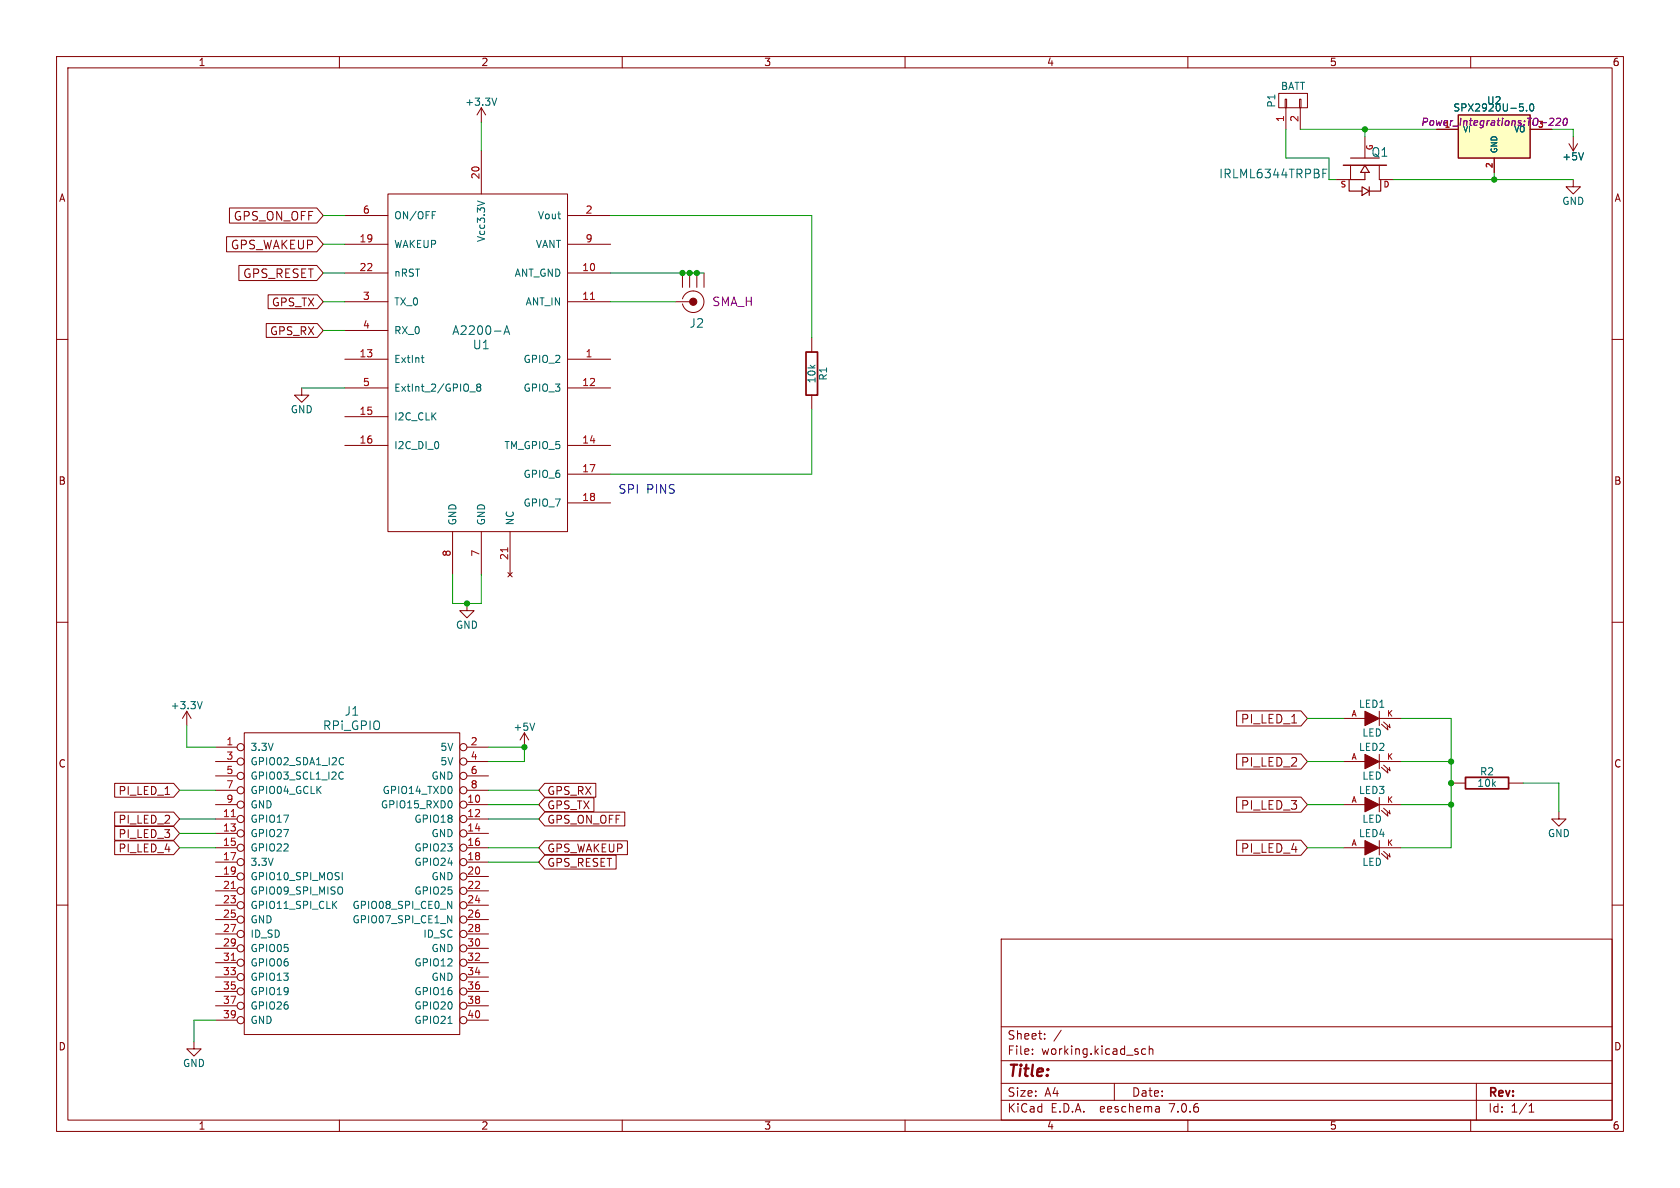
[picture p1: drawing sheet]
(kicad_sch (version 20230121) (generator eeschema)

 (paper "A4")

 (lib_symbols
  (symbol "Pi-Expansion-rescue:+3.3V" (power) (pin_names (offset 0)) (in_bom yes) (on_board yes)
   (property "Reference" "#PWR" (at 0 -3.81 0) (effects (font (size 1.27 1.27)) hide))
   (property "Value" "+3.3V" (at 0 3.556 0) (effects (font (size 1.27 1.27))))
   (property "Footprint" "" (at 0 0 0) (effects (font (size 1.27 1.27))))
   (property "Datasheet" "" (at 0 0 0) (effects (font (size 1.27 1.27))))
   (symbol "+3.3V_0_1"
    (polyline (pts (xy -0.762 1.27) (xy 0 2.54)) (stroke (width 0) (type solid)) (fill (type none)))
    (polyline (pts (xy 0 0) (xy 0 2.54)) (stroke (width 0) (type solid)) (fill (type none)))
    (polyline (pts (xy 0 2.54) (xy 0.762 1.27)) (stroke (width 0) (type solid)) (fill (type none))))
   (symbol "+3.3V_1_1"
    (pin power_in line (at 0 0 90) (length 0) hide (name "+3V3" (effects (font (size 1.27 1.27)))) (number "1" (effects (font (size 1.27 1.27)))))))
  (symbol "Pi-Expansion-rescue:+5V" (power) (pin_names (offset 0)) (in_bom yes) (on_board yes)
   (property "Reference" "#PWR" (at 0 -3.81 0) (effects (font (size 1.27 1.27)) hide))
   (property "Value" "+5V" (at 0 3.556 0) (effects (font (size 1.27 1.27))))
   (property "Footprint" "" (at 0 0 0) (effects (font (size 1.27 1.27))))
   (property "Datasheet" "" (at 0 0 0) (effects (font (size 1.27 1.27))))
   (symbol "+5V_0_1"
    (polyline (pts (xy -0.762 1.27) (xy 0 2.54)) (stroke (width 0) (type solid)) (fill (type none)))
    (polyline (pts (xy 0 0) (xy 0 2.54)) (stroke (width 0) (type solid)) (fill (type none)))
    (polyline (pts (xy 0 2.54) (xy 0.762 1.27)) (stroke (width 0) (type solid)) (fill (type none))))
   (symbol "+5V_1_1"
    (pin power_in line (at 0 0 90) (length 0) hide (name "+5V" (effects (font (size 1.27 1.27)))) (number "1" (effects (font (size 1.27 1.27)))))))
  (symbol "Pi-Expansion-rescue:A2200-A" (pin_names (offset 1.016)) (in_bom yes) (on_board yes)
   (property "Reference" "U" (at 0 2.54 0) (effects (font (size 1.524 1.524))))
   (property "Value" "A2200-A" (at 0 5.08 0) (effects (font (size 1.524 1.524))))
   (property "Footprint" "" (at 0 -2.54 0) (effects (font (size 1.524 1.524))))
   (property "Datasheet" "" (at 0 -2.54 0) (effects (font (size 1.524 1.524))))
   (symbol "A2200-A_0_1"
    (rectangle (start -16.51 29.21) (end 15.24 -30.48) (stroke (width 0) (type solid)) (fill (type none))))
   (symbol "A2200-A_1_1"
    (pin bidirectional line (at 22.86 0 180) (length 7.62) (name "GPIO_2" (effects (font (size 1.27 1.27)))) (number "1" (effects (font (size 1.27 1.27)))))
    (pin unspecified line (at 22.86 15.24 180) (length 7.62) (name "ANT_GND" (effects (font (size 1.27 1.27)))) (number "10" (effects (font (size 1.27 1.27)))))
    (pin unspecified line (at 22.86 10.16 180) (length 7.62) (name "ANT_IN" (effects (font (size 1.27 1.27)))) (number "11" (effects (font (size 1.27 1.27)))))
    (pin bidirectional line (at 22.86 -5.08 180) (length 7.62) (name "GPIO_3" (effects (font (size 1.27 1.27)))) (number "12" (effects (font (size 1.27 1.27)))))
    (pin unspecified line (at -24.13 0 0) (length 7.62) (name "ExtInt" (effects (font (size 1.27 1.27)))) (number "13" (effects (font (size 1.27 1.27)))))
    (pin bidirectional line (at 22.86 -15.24 180) (length 7.62) (name "TM_GPIO_5" (effects (font (size 1.27 1.27)))) (number "14" (effects (font (size 1.27 1.27)))))
    (pin input line (at -24.13 -10.16 0) (length 7.62) (name "I2C_CLK" (effects (font (size 1.27 1.27)))) (number "15" (effects (font (size 1.27 1.27)))))
    (pin input line (at -24.13 -15.24 0) (length 7.62) (name "I2C_DI_0" (effects (font (size 1.27 1.27)))) (number "16" (effects (font (size 1.27 1.27)))))
    (pin bidirectional line (at 22.86 -20.32 180) (length 7.62) (name "GPIO_6" (effects (font (size 1.27 1.27)))) (number "17" (effects (font (size 1.27 1.27)))))
    (pin bidirectional line (at 22.86 -25.4 180) (length 7.62) (name "GPIO_7" (effects (font (size 1.27 1.27)))) (number "18" (effects (font (size 1.27 1.27)))))
    (pin input line (at -24.13 20.32 0) (length 7.62) (name "WAKEUP" (effects (font (size 1.27 1.27)))) (number "19" (effects (font (size 1.27 1.27)))))
    (pin power_out line (at 22.86 25.4 180) (length 7.62) (name "Vout" (effects (font (size 1.27 1.27)))) (number "2" (effects (font (size 1.27 1.27)))))
    (pin power_in line (at 0 36.83 270) (length 7.62) (name "Vcc3.3V" (effects (font (size 1.27 1.27)))) (number "20" (effects (font (size 1.27 1.27)))))
    (pin no_connect line (at 5.08 -38.1 90) (length 7.62) (name "NC" (effects (font (size 1.27 1.27)))) (number "21" (effects (font (size 1.27 1.27)))))
    (pin input line (at -24.13 15.24 0) (length 7.62) (name "nRST" (effects (font (size 1.27 1.27)))) (number "22" (effects (font (size 1.27 1.27)))))
    (pin output line (at -24.13 10.16 0) (length 7.62) (name "TX_0" (effects (font (size 1.27 1.27)))) (number "3" (effects (font (size 1.27 1.27)))))
    (pin input line (at -24.13 5.08 0) (length 7.62) (name "RX_0" (effects (font (size 1.27 1.27)))) (number "4" (effects (font (size 1.27 1.27)))))
    (pin bidirectional line (at -24.13 -5.08 0) (length 7.62) (name "ExtInt_2/GPIO_8" (effects (font (size 1.27 1.27)))) (number "5" (effects (font (size 1.27 1.27)))))
    (pin bidirectional line (at -24.13 25.4 0) (length 7.62) (name "ON/OFF" (effects (font (size 1.27 1.27)))) (number "6" (effects (font (size 1.27 1.27)))))
    (pin passive line (at 0 -38.1 90) (length 7.62) (name "GND" (effects (font (size 1.27 1.27)))) (number "7" (effects (font (size 1.27 1.27)))))
    (pin passive line (at -5.08 -38.1 90) (length 7.62) (name "GND" (effects (font (size 1.27 1.27)))) (number "8" (effects (font (size 1.27 1.27)))))
    (pin unspecified line (at 22.86 20.32 180) (length 7.62) (name "VANT" (effects (font (size 1.27 1.27)))) (number "9" (effects (font (size 1.27 1.27)))))))
  (symbol "Pi-Expansion-rescue:CONN_01X02" (pin_names (offset 1.016) hide) (in_bom yes) (on_board yes)
   (property "Reference" "P" (at 0 3.81 0) (effects (font (size 1.27 1.27))))
   (property "Value" "CONN_01X02" (at 2.54 0 90) (effects (font (size 1.27 1.27))))
   (property "Footprint" "" (at 0 0 0) (effects (font (size 1.27 1.27))))
   (property "Datasheet" "" (at 0 0 0) (effects (font (size 1.27 1.27))))
   (symbol "CONN_01X02_0_1"
    (rectangle (start -1.27 -1.143) (end 0.254 -1.397) (stroke (width 0) (type solid)) (fill (type none)))
    (rectangle (start -1.27 1.397) (end 0.254 1.143) (stroke (width 0) (type solid)) (fill (type none)))
    (rectangle (start -1.27 2.54) (end 1.27 -2.54) (stroke (width 0) (type solid)) (fill (type none))))
   (symbol "CONN_01X02_1_1"
    (pin passive line (at -5.08 1.27 0) (length 3.81) (name "P1" (effects (font (size 1.27 1.27)))) (number "1" (effects (font (size 1.27 1.27)))))
    (pin passive line (at -5.08 -1.27 0) (length 3.81) (name "P2" (effects (font (size 1.27 1.27)))) (number "2" (effects (font (size 1.27 1.27)))))))
  (symbol "Pi-Expansion-rescue:GND" (power) (pin_names (offset 0)) (in_bom yes) (on_board yes)
   (property "Reference" "#PWR" (at 0 -6.35 0) (effects (font (size 1.27 1.27)) hide))
   (property "Value" "GND" (at 0 -3.81 0) (effects (font (size 1.27 1.27))))
   (property "Footprint" "" (at 0 0 0) (effects (font (size 1.27 1.27))))
   (property "Datasheet" "" (at 0 0 0) (effects (font (size 1.27 1.27))))
   (symbol "GND_0_1"
    (polyline (pts (xy 0 0) (xy 0 -1.27) (xy 1.27 -1.27) (xy 0 -2.54) (xy -1.27 -1.27) (xy 0 -1.27)) (stroke (width 0) (type solid)) (fill (type none))))
   (symbol "GND_1_1"
    (pin power_in line (at 0 0 270) (length 0) hide (name "GND" (effects (font (size 1.27 1.27)))) (number "1" (effects (font (size 1.27 1.27)))))))
  (symbol "Pi-Expansion-rescue:LED" (pin_names (offset 1.016) hide) (in_bom yes) (on_board yes)
   (property "Reference" "LED" (at 0 2.54 0) (effects (font (size 1.27 1.27))))
   (property "Value" "LED" (at 0 -2.54 0) (effects (font (size 1.27 1.27))))
   (property "Footprint" "" (at 0 0 0) (effects (font (size 1.524 1.524))))
   (property "Datasheet" "" (at 0 0 0) (effects (font (size 1.524 1.524))))
   (symbol "LED_0_1"
    (polyline (pts (xy 1.27 1.27) (xy 1.27 -1.27)) (stroke (width 0) (type solid)) (fill (type none)))
    (polyline (pts (xy -1.27 1.27) (xy 1.27 0) (xy -1.27 -1.27)) (stroke (width 0) (type solid)) (fill (type outline)))
    (polyline (pts (xy 1.651 -1.016) (xy 2.794 -2.032) (xy 2.667 -1.397)) (stroke (width 0) (type solid)) (fill (type none)))
    (polyline (pts (xy 2.032 -0.635) (xy 3.175 -1.651) (xy 3.048 -1.016)) (stroke (width 0) (type solid)) (fill (type none))))
   (symbol "LED_1_1"
    (pin passive line (at -5.08 0 0) (length 3.81) (name "A" (effects (font (size 1.016 1.016)))) (number "A" (effects (font (size 1.016 1.016)))))
    (pin passive line (at 5.08 0 180) (length 3.81) (name "K" (effects (font (size 1.016 1.016)))) (number "K" (effects (font (size 1.016 1.016)))))))
  (symbol "Pi-Expansion-rescue:MOSFET_N" (pin_names (offset 0) hide) (in_bom yes) (on_board yes)
   (property "Reference" "Q" (at -2.286 4.318 0) (effects (font (size 1.524 1.524)) (justify right)))
   (property "Value" "MOSFET_N" (at 1.524 -6.35 0) (effects (font (size 1.524 1.524)) (justify right)))
   (property "Footprint" "" (at 0 0 0) (effects (font (size 1.524 1.524))))
   (property "Datasheet" "" (at 0 0 0) (effects (font (size 1.524 1.524))))
   (symbol "MOSFET_N_0_1"
    (polyline (pts (xy -1.27 -2.54) (xy -1.27 2.54)) (stroke (width 0.2032) (type solid)) (fill (type none)))
    (polyline (pts (xy 0 -3.81) (xy 0 3.81)) (stroke (width 0.254) (type solid)) (fill (type none)))
    (polyline (pts (xy 1.27 0) (xy 2.54 0)) (stroke (width 0.2032) (type solid)) (fill (type none)))
    (polyline (pts (xy 2.54 -2.54) (xy 0 -2.54)) (stroke (width 0) (type solid)) (fill (type none)))
    (polyline (pts (xy 2.54 -2.54) (xy 2.54 0)) (stroke (width 0.2032) (type solid)) (fill (type none)))
    (polyline (pts (xy 2.54 2.54) (xy 0 2.54)) (stroke (width 0) (type solid)) (fill (type none)))
    (polyline (pts (xy 5.334 0.762) (xy 3.81 0.762)) (stroke (width 0.2032) (type solid)) (fill (type none)))
    (polyline (pts (xy 2.54 -2.794) (xy 4.572 -2.794) (xy 4.572 -0.508)) (stroke (width 0.2032) (type solid)) (fill (type none)))
    (polyline (pts (xy 4.572 0.762) (xy 4.572 2.794) (xy 2.54 2.794)) (stroke (width 0.2032) (type solid)) (fill (type none)))
    (polyline (pts (xy 1.27 0.762) (xy 1.27 -0.762) (xy 0 0) (xy 1.27 0.762) (xy 1.27 0.762)) (stroke (width 0.2032) (type solid)) (fill (type none)))
    (polyline (pts (xy 5.334 -0.508) (xy 3.81 -0.508) (xy 4.572 0.762) (xy 5.334 -0.508) (xy 5.334 -0.508)) (stroke (width 0.2032) (type solid)) (fill (type none))))
   (symbol "MOSFET_N_1_1"
    (pin passive line (at 2.54 5.08 270) (length 2.54) (name "D" (effects (font (size 1.016 1.016)))) (number "D" (effects (font (size 1.016 1.016)))))
    (pin input line (at -5.08 0 0) (length 3.81) (name "G" (effects (font (size 1.016 1.016)))) (number "G" (effects (font (size 1.016 1.016)))))
    (pin passive line (at 2.54 -5.08 90) (length 2.54) (name "S" (effects (font (size 1.016 1.016)))) (number "S" (effects (font (size 1.016 1.016)))))))
  (symbol "Pi-Expansion-rescue:R" (pin_numbers hide) (pin_names (offset 0) hide) (in_bom yes) (on_board yes)
   (property "Reference" "R" (at 2.032 0 90) (effects (font (size 1.27 1.27))))
   (property "Value" "R" (at 0 0 90) (effects (font (size 1.27 1.27))))
   (property "Footprint" "" (at 0 0 0) (effects (font (size 1.524 1.524))))
   (property "Datasheet" "" (at 0 0 0) (effects (font (size 1.524 1.524))))
   (symbol "R_0_1"
    (rectangle (start -1.016 3.81) (end 1.016 -3.81) (stroke (width 0.3048) (type solid)) (fill (type none))))
   (symbol "R_1_1"
    (pin passive line (at 0 6.35 270) (length 2.54) (name "1" (effects (font (size 1.524 1.524)))) (number "1" (effects (font (size 1.524 1.524)))))
    (pin passive line (at 0 -6.35 90) (length 2.54) (name "2" (effects (font (size 1.524 1.524)))) (number "2" (effects (font (size 1.524 1.524)))))))
  (symbol "Pi-Expansion-rescue:RPi_GPIO" (pin_names (offset 1.016)) (in_bom yes) (on_board yes)
   (property "Reference" "J" (at 19.05 6.35 0) (effects (font (size 1.524 1.524))))
   (property "Value" "RPi_GPIO" (at 19.05 3.81 0) (effects (font (size 1.524 1.524))))
   (property "Footprint" "" (at 0 0 0) (effects (font (size 1.524 1.524))))
   (property "Datasheet" "" (at 0 0 0) (effects (font (size 1.524 1.524))))
   (symbol "RPi_GPIO_0_1"
    (rectangle (start 0 2.54) (end 38.1 -50.8) (stroke (width 0) (type solid)) (fill (type none))))
   (symbol "RPi_GPIO_1_1"
    (pin power_in inverted (at -5.08 0 0) (length 5.08) (name "3.3V" (effects (font (size 1.27 1.27)))) (number "1" (effects (font (size 1.27 1.27)))))
    (pin bidirectional inverted (at 43.18 -10.16 180) (length 5.08) (name "GPIO15_RXD0" (effects (font (size 1.27 1.27)))) (number "10" (effects (font (size 1.27 1.27)))))
    (pin bidirectional inverted (at -5.08 -12.7 0) (length 5.08) (name "GPIO17" (effects (font (size 1.27 1.27)))) (number "11" (effects (font (size 1.27 1.27)))))
    (pin bidirectional inverted (at 43.18 -12.7 180) (length 5.08) (name "GPIO18" (effects (font (size 1.27 1.27)))) (number "12" (effects (font (size 1.27 1.27)))))
    (pin bidirectional inverted (at -5.08 -15.24 0) (length 5.08) (name "GPIO27" (effects (font (size 1.27 1.27)))) (number "13" (effects (font (size 1.27 1.27)))))
    (pin power_in inverted (at 43.18 -15.24 180) (length 5.08) (name "GND" (effects (font (size 1.27 1.27)))) (number "14" (effects (font (size 1.27 1.27)))))
    (pin bidirectional inverted (at -5.08 -17.78 0) (length 5.08) (name "GPIO22" (effects (font (size 1.27 1.27)))) (number "15" (effects (font (size 1.27 1.27)))))
    (pin bidirectional inverted (at 43.18 -17.78 180) (length 5.08) (name "GPIO23" (effects (font (size 1.27 1.27)))) (number "16" (effects (font (size 1.27 1.27)))))
    (pin power_in inverted (at -5.08 -20.32 0) (length 5.08) (name "3.3V" (effects (font (size 1.27 1.27)))) (number "17" (effects (font (size 1.27 1.27)))))
    (pin bidirectional inverted (at 43.18 -20.32 180) (length 5.08) (name "GPIO24" (effects (font (size 1.27 1.27)))) (number "18" (effects (font (size 1.27 1.27)))))
    (pin bidirectional inverted (at -5.08 -22.86 0) (length 5.08) (name "GPIO10_SPI_MOSI" (effects (font (size 1.27 1.27)))) (number "19" (effects (font (size 1.27 1.27)))))
    (pin power_in inverted (at 43.18 0 180) (length 5.08) (name "5V" (effects (font (size 1.27 1.27)))) (number "2" (effects (font (size 1.27 1.27)))))
    (pin power_in inverted (at 43.18 -22.86 180) (length 5.08) (name "GND" (effects (font (size 1.27 1.27)))) (number "20" (effects (font (size 1.27 1.27)))))
    (pin bidirectional inverted (at -5.08 -25.4 0) (length 5.08) (name "GPIO09_SPI_MISO" (effects (font (size 1.27 1.27)))) (number "21" (effects (font (size 1.27 1.27)))))
    (pin bidirectional inverted (at 43.18 -25.4 180) (length 5.08) (name "GPIO25" (effects (font (size 1.27 1.27)))) (number "22" (effects (font (size 1.27 1.27)))))
    (pin bidirectional inverted (at -5.08 -27.94 0) (length 5.08) (name "GPIO11_SPI_CLK" (effects (font (size 1.27 1.27)))) (number "23" (effects (font (size 1.27 1.27)))))
    (pin bidirectional inverted (at 43.18 -27.94 180) (length 5.08) (name "GPIO08_SPI_CE0_N" (effects (font (size 1.27 1.27)))) (number "24" (effects (font (size 1.27 1.27)))))
    (pin power_in inverted (at -5.08 -30.48 0) (length 5.08) (name "GND" (effects (font (size 1.27 1.27)))) (number "25" (effects (font (size 1.27 1.27)))))
    (pin bidirectional inverted (at 43.18 -30.48 180) (length 5.08) (name "GPIO07_SPI_CE1_N" (effects (font (size 1.27 1.27)))) (number "26" (effects (font (size 1.27 1.27)))))
    (pin bidirectional inverted (at -5.08 -33.02 0) (length 5.08) (name "ID_SD" (effects (font (size 1.27 1.27)))) (number "27" (effects (font (size 1.27 1.27)))))
    (pin bidirectional inverted (at 43.18 -33.02 180) (length 5.08) (name "ID_SC" (effects (font (size 1.27 1.27)))) (number "28" (effects (font (size 1.27 1.27)))))
    (pin bidirectional inverted (at -5.08 -35.56 0) (length 5.08) (name "GPIO05" (effects (font (size 1.27 1.27)))) (number "29" (effects (font (size 1.27 1.27)))))
    (pin bidirectional inverted (at -5.08 -2.54 0) (length 5.08) (name "GPIO02_SDA1_I2C" (effects (font (size 1.27 1.27)))) (number "3" (effects (font (size 1.27 1.27)))))
    (pin power_in inverted (at 43.18 -35.56 180) (length 5.08) (name "GND" (effects (font (size 1.27 1.27)))) (number "30" (effects (font (size 1.27 1.27)))))
    (pin bidirectional inverted (at -5.08 -38.1 0) (length 5.08) (name "GPIO06" (effects (font (size 1.27 1.27)))) (number "31" (effects (font (size 1.27 1.27)))))
    (pin bidirectional inverted (at 43.18 -38.1 180) (length 5.08) (name "GPIO12" (effects (font (size 1.27 1.27)))) (number "32" (effects (font (size 1.27 1.27)))))
    (pin bidirectional inverted (at -5.08 -40.64 0) (length 5.08) (name "GPIO13" (effects (font (size 1.27 1.27)))) (number "33" (effects (font (size 1.27 1.27)))))
    (pin power_in inverted (at 43.18 -40.64 180) (length 5.08) (name "GND" (effects (font (size 1.27 1.27)))) (number "34" (effects (font (size 1.27 1.27)))))
    (pin bidirectional inverted (at -5.08 -43.18 0) (length 5.08) (name "GPIO19" (effects (font (size 1.27 1.27)))) (number "35" (effects (font (size 1.27 1.27)))))
    (pin bidirectional inverted (at 43.18 -43.18 180) (length 5.08) (name "GPIO16" (effects (font (size 1.27 1.27)))) (number "36" (effects (font (size 1.27 1.27)))))
    (pin bidirectional inverted (at -5.08 -45.72 0) (length 5.08) (name "GPIO26" (effects (font (size 1.27 1.27)))) (number "37" (effects (font (size 1.27 1.27)))))
    (pin bidirectional inverted (at 43.18 -45.72 180) (length 5.08) (name "GPIO20" (effects (font (size 1.27 1.27)))) (number "38" (effects (font (size 1.27 1.27)))))
    (pin power_in inverted (at -5.08 -48.26 0) (length 5.08) (name "GND" (effects (font (size 1.27 1.27)))) (number "39" (effects (font (size 1.27 1.27)))))
    (pin power_in inverted (at 43.18 -2.54 180) (length 5.08) (name "5V" (effects (font (size 1.27 1.27)))) (number "4" (effects (font (size 1.27 1.27)))))
    (pin bidirectional inverted (at 43.18 -48.26 180) (length 5.08) (name "GPIO21" (effects (font (size 1.27 1.27)))) (number "40" (effects (font (size 1.27 1.27)))))
    (pin bidirectional inverted (at -5.08 -5.08 0) (length 5.08) (name "GPIO03_SCL1_I2C" (effects (font (size 1.27 1.27)))) (number "5" (effects (font (size 1.27 1.27)))))
    (pin power_in inverted (at 43.18 -5.08 180) (length 5.08) (name "GND" (effects (font (size 1.27 1.27)))) (number "6" (effects (font (size 1.27 1.27)))))
    (pin bidirectional inverted (at -5.08 -7.62 0) (length 5.08) (name "GPIO04_GCLK" (effects (font (size 1.27 1.27)))) (number "7" (effects (font (size 1.27 1.27)))))
    (pin bidirectional inverted (at 43.18 -7.62 180) (length 5.08) (name "GPIO14_TXD0" (effects (font (size 1.27 1.27)))) (number "8" (effects (font (size 1.27 1.27)))))
    (pin power_in inverted (at -5.08 -10.16 0) (length 5.08) (name "GND" (effects (font (size 1.27 1.27)))) (number "9" (effects (font (size 1.27 1.27)))))))
  (symbol "Pi-Expansion-rescue:SMA_H" (pin_numbers hide) (pin_names (offset 1.016) hide) (in_bom yes) (on_board yes)
   (property "Reference" "J" (at 0 11.43 0) (effects (font (size 1.524 1.524))))
   (property "Value" "SMA_H" (at -2.54 15.24 0) (effects (font (size 1.524 1.524)) hide))
   (property "Footprint" "SMA_H" (at -2.54 17.78 0) (effects (font (size 1.524 1.524)) hide))
   (property "Datasheet" "" (at 3.175 8.001 0) (effects (font (size 1.524 1.524))))
   (property "Vendor" "Digi-Key" (at -2.54 29.21 0) (effects (font (size 1.524 1.524)) hide))
   (property "Vendor Part Number" "J629-ND" (at -2.54 31.75 0) (effects (font (size 1.524 1.524)) hide))
   (property "Manufacturer" "Emerson Network Power Connectivity Johnson" (at -2.54 26.67 0) (effects (font (size 1.524 1.524)) hide))
   (property "Manufacturer Part Number" "142-0711-821" (at -2.54 24.13 0) (effects (font (size 1.524 1.524)) hide))
   (property "Description" "CONN, SMA, JACK, 50 OHM, EDGE MNT," (at -1.27 20.32 0) (effects (font (size 1.524 1.524)) hide))
   (property "Component Value" "SMA_H" (at 6.35 7.62 0) (effects (font (size 1.524 1.524))))
   (symbol "SMA_H_0_1"
    (arc (start -2.54 7.112) (mid -1.8259 6.0889) (end -0.635 5.715) (stroke (width 0) (type solid)) (fill (type none)))
    (arc (start -0.635 5.715) (mid 1.2617 7.62) (end -0.635 9.525) (stroke (width 0) (type solid)) (fill (type none)))
    (circle (center -0.635 7.62) (radius 0.635) (stroke (width 0) (type solid)) (fill (type outline)))
    (arc (start -0.635 9.525) (mid -1.8486 9.09) (end -2.54 8.001) (stroke (width 0) (type solid)) (fill (type none))))
   (symbol "SMA_H_1_1"
    (pin passive line (at -3.81 7.62 0) (length 2.54) (name "RF" (effects (font (size 0 0)))) (number "1" (effects (font (size 0 0)))))
    (pin passive line (at -2.54 2.54 90) (length 2.54) (name "GND1" (effects (font (size 0 0)))) (number "2" (effects (font (size 0 0)))))
    (pin passive line (at -1.27 2.54 90) (length 2.54) (name "GND2" (effects (font (size 0 0)))) (number "3" (effects (font (size 0 0)))))
    (pin passive line (at 0 2.54 90) (length 2.54) (name "GND3" (effects (font (size 0 0)))) (number "4" (effects (font (size 0 0)))))
    (pin passive line (at 1.27 2.54 90) (length 2.54) (name "GND4" (effects (font (size 0 0)))) (number "5" (effects (font (size 0 0)))))))
  (symbol "Pi-Expansion-rescue:SPX2920U-5.0" (pin_names (offset 0.762)) (in_bom yes) (on_board yes)
   (property "Reference" "U" (at 0 6.35 0) (effects (font (size 1.27 1.27))))
   (property "Value" "SPX2920U-5.0" (at 0 5.08 0) (effects (font (size 1.27 1.27))))
   (property "Footprint" "TO-220" (at 0 2.54 0) (effects (font (size 1.27 1.27) italic)))
   (property "Datasheet" "" (at 0 0 0) (effects (font (size 1.27 1.27))))
   (symbol "SPX2920U-5.0_0_1"
    (rectangle (start -6.35 -3.81) (end 6.35 3.81) (stroke (width 0.254) (type solid)) (fill (type background))))
   (symbol "SPX2920U-5.0_1_1"
    (pin power_in line (at -10.16 1.27 0) (length 3.81) (name "VI" (effects (font (size 1.016 1.016)))) (number "1" (effects (font (size 1.016 1.016)))))
    (pin power_in line (at 0 -6.35 90) (length 2.54) (name "GND" (effects (font (size 1.016 1.016)))) (number "2" (effects (font (size 1.016 1.016)))))
    (pin power_out line (at 10.16 1.27 180) (length 3.81) (name "VO" (effects (font (size 1.016 1.016)))) (number "3" (effects (font (size 1.016 1.016))))))))

 (junction (at 264.16 31.75) (diameter 0) (color 0 0 0 0))
 (junction (at 256.54 142.24) (diameter 0) (color 0 0 0 0))
 (junction (at 120.65 48.26) (diameter 0) (color 0 0 0 0))
 (junction (at 256.54 134.62) (diameter 0) (color 0 0 0 0))
 (junction (at 123.19 48.26) (diameter 0) (color 0 0 0 0))
 (junction (at 92.71 132.08) (diameter 0) (color 0 0 0 0))
 (junction (at 121.92 48.26) (diameter 0) (color 0 0 0 0))
 (junction (at 82.55 106.68) (diameter 0) (color 0 0 0 0))
 (junction (at 241.3 22.86) (diameter 0) (color 0 0 0 0))
 (junction (at 256.54 138.43) (diameter 0) (color 0 0 0 0))

 (wire (pts (xy 121.92 48.26) (xy 123.19 48.26)) (stroke (width 0) (type default)))
 (wire (pts (xy 80.01 106.68) (xy 82.55 106.68)) (stroke (width 0) (type default)))
 (wire (pts (xy 86.36 134.62) (xy 92.71 134.62)) (stroke (width 0) (type default)))
 (wire (pts (xy 246.38 31.75) (xy 264.16 31.75)) (stroke (width 0) (type default)))
 (wire (pts (xy 34.29 184.15) (xy 34.29 180.34)) (stroke (width 0) (type default)))
 (wire (pts (xy 107.95 38.1) (xy 143.51 38.1)) (stroke (width 0) (type default)))
 (wire (pts (xy 92.71 134.62) (xy 92.71 132.08)) (stroke (width 0) (type default)))
 (wire (pts (xy 234.95 31.75) (xy 234.95 27.94)) (stroke (width 0) (type default)))
 (wire (pts (xy 85.09 26.67) (xy 85.09 21.59)) (stroke (width 0) (type default)))
 (wire (pts (xy 256.54 134.62) (xy 256.54 138.43)) (stroke (width 0) (type default)))
 (wire (pts (xy 236.22 31.75) (xy 234.95 31.75)) (stroke (width 0) (type default)))
 (wire (pts (xy 227.33 27.94) (xy 227.33 22.86)) (stroke (width 0) (type default)))
 (wire (pts (xy 86.36 139.7) (xy 95.25 139.7)) (stroke (width 0) (type default)))
 (wire (pts (xy 256.54 142.24) (xy 256.54 149.86)) (stroke (width 0) (type default)))
 (wire (pts (xy 31.75 149.86) (xy 38.1 149.86)) (stroke (width 0) (type default)))
 (wire (pts (xy 231.14 149.86) (xy 237.49 149.86)) (stroke (width 0) (type default)))
 (wire (pts (xy 241.3 22.86) (xy 254 22.86)) (stroke (width 0) (type default)))
 (wire (pts (xy 231.14 134.62) (xy 237.49 134.62)) (stroke (width 0) (type default)))
 (wire (pts (xy 278.13 22.86) (xy 278.13 24.13)) (stroke (width 0) (type default)))
 (wire (pts (xy 85.09 106.68) (xy 85.09 101.6)) (stroke (width 0) (type default)))
 (wire (pts (xy 229.87 22.86) (xy 241.3 22.86)) (stroke (width 0) (type default)))
 (wire (pts (xy 86.36 132.08) (xy 92.71 132.08)) (stroke (width 0) (type default)))
 (wire (pts (xy 33.02 128.27) (xy 33.02 132.08)) (stroke (width 0) (type default)))
 (wire (pts (xy 269.24 138.43) (xy 275.59 138.43)) (stroke (width 0) (type default)))
 (wire (pts (xy 274.32 22.86) (xy 278.13 22.86)) (stroke (width 0) (type default)))
 (wire (pts (xy 57.15 53.34) (xy 60.96 53.34)) (stroke (width 0) (type default)))
 (wire (pts (xy 256.54 127) (xy 247.65 127)) (stroke (width 0) (type default)))
 (wire (pts (xy 86.36 142.24) (xy 95.25 142.24)) (stroke (width 0) (type default)))
 (wire (pts (xy 82.55 106.68) (xy 85.09 106.68)) (stroke (width 0) (type default)))
 (wire (pts (xy 264.16 31.75) (xy 264.16 30.48)) (stroke (width 0) (type default)))
 (wire (pts (xy 60.96 48.26) (xy 57.15 48.26)) (stroke (width 0) (type default)))
 (wire (pts (xy 86.36 152.4) (xy 95.25 152.4)) (stroke (width 0) (type default)))
 (wire (pts (xy 231.14 142.24) (xy 237.49 142.24)) (stroke (width 0) (type default)))
 (wire (pts (xy 31.75 139.7) (xy 38.1 139.7)) (stroke (width 0) (type default)))
 (wire (pts (xy 86.36 149.86) (xy 95.25 149.86)) (stroke (width 0) (type default)))
 (wire (pts (xy 34.29 180.34) (xy 38.1 180.34)) (stroke (width 0) (type default)))
 (wire (pts (xy 107.95 83.82) (xy 143.51 83.82)) (stroke (width 0) (type default)))
 (wire (pts (xy 247.65 142.24) (xy 256.54 142.24)) (stroke (width 0) (type default)))
 (wire (pts (xy 57.15 38.1) (xy 60.96 38.1)) (stroke (width 0) (type default)))
 (wire (pts (xy 123.19 48.26) (xy 124.46 48.26)) (stroke (width 0) (type default)))
 (wire (pts (xy 53.34 68.58) (xy 60.96 68.58)) (stroke (width 0) (type default)))
 (wire (pts (xy 247.65 134.62) (xy 256.54 134.62)) (stroke (width 0) (type default)))
 (wire (pts (xy 31.75 144.78) (xy 38.1 144.78)) (stroke (width 0) (type default)))
 (wire (pts (xy 256.54 138.43) (xy 256.54 142.24)) (stroke (width 0) (type default)))
 (wire (pts (xy 264.16 31.75) (xy 278.13 31.75)) (stroke (width 0) (type default)))
 (wire (pts (xy 86.36 144.78) (xy 95.25 144.78)) (stroke (width 0) (type default)))
 (wire (pts (xy 80.01 101.6) (xy 80.01 106.68)) (stroke (width 0) (type default)))
 (wire (pts (xy 33.02 132.08) (xy 38.1 132.08)) (stroke (width 0) (type default)))
 (wire (pts (xy 234.95 27.94) (xy 227.33 27.94)) (stroke (width 0) (type default)))
 (wire (pts (xy 256.54 127) (xy 256.54 134.62)) (stroke (width 0) (type default)))
 (wire (pts (xy 120.65 48.26) (xy 121.92 48.26)) (stroke (width 0) (type default)))
 (wire (pts (xy 31.75 147.32) (xy 38.1 147.32)) (stroke (width 0) (type default)))
 (wire (pts (xy 256.54 149.86) (xy 247.65 149.86)) (stroke (width 0) (type default)))
 (wire (pts (xy 60.96 58.42) (xy 57.15 58.42)) (stroke (width 0) (type default)))
 (wire (pts (xy 275.59 138.43) (xy 275.59 143.51)) (stroke (width 0) (type default)))
 (wire (pts (xy 241.3 24.13) (xy 241.3 22.86)) (stroke (width 0) (type default)))
 (wire (pts (xy 60.96 43.18) (xy 57.15 43.18)) (stroke (width 0) (type default)))
 (wire (pts (xy 143.51 83.82) (xy 143.51 72.39)) (stroke (width 0) (type default)))
 (wire (pts (xy 107.95 48.26) (xy 120.65 48.26)) (stroke (width 0) (type default)))
 (wire (pts (xy 119.38 53.34) (xy 107.95 53.34)) (stroke (width 0) (type default)))
 (wire (pts (xy 143.51 38.1) (xy 143.51 59.69)) (stroke (width 0) (type default)))
 (wire (pts (xy 231.14 127) (xy 237.49 127)) (stroke (width 0) (type default)))

 (text "SPI PINS" (at 109.22 87.63 0) (effects (font (size 1.524 1.524)) (justify left bottom)))

 (global_label "GPS_TX" (shape input) (at 57.15 53.34 180) (effects (font (size 1.397 1.397)) (justify right))
  (property "Intersheetrefs" "${INTERSHEET_REFS}" (at 57.15 53.34 0) (effects (font (size 1.27 1.27)) hide)))
 (global_label "GPS_WAKEUP" (shape input) (at 95.25 149.86 0) (effects (font (size 1.397 1.397)) (justify left))
  (property "Intersheetrefs" "${INTERSHEET_REFS}" (at 95.25 149.86 0) (effects (font (size 1.27 1.27)) hide)))
 (global_label "PI_LED_1" (shape input) (at 31.75 139.7 180) (effects (font (size 1.397 1.397)) (justify right))
  (property "Intersheetrefs" "${INTERSHEET_REFS}" (at 31.75 139.7 0) (effects (font (size 1.27 1.27)) hide)))
 (global_label "GPS_ON_OFF" (shape input) (at 57.15 38.1 180) (effects (font (size 1.524 1.524)) (justify right))
  (property "Intersheetrefs" "${INTERSHEET_REFS}" (at 57.15 38.1 0) (effects (font (size 1.27 1.27)) hide)))
 (global_label "PI_LED_4" (shape input) (at 31.75 149.86 180) (effects (font (size 1.397 1.397)) (justify right))
  (property "Intersheetrefs" "${INTERSHEET_REFS}" (at 31.75 149.86 0) (effects (font (size 1.27 1.27)) hide)))
 (global_label "GPS_WAKEUP" (shape input) (at 57.15 43.18 180) (effects (font (size 1.524 1.524)) (justify right))
  (property "Intersheetrefs" "${INTERSHEET_REFS}" (at 57.15 43.18 0) (effects (font (size 1.27 1.27)) hide)))
 (global_label "PI_LED_1" (shape input) (at 231.14 127 180) (effects (font (size 1.524 1.524)) (justify right))
  (property "Intersheetrefs" "${INTERSHEET_REFS}" (at 231.14 127 0) (effects (font (size 1.27 1.27)) hide)))
 (global_label "GPS_RX" (shape input) (at 57.15 58.42 180) (effects (font (size 1.397 1.397)) (justify right))
  (property "Intersheetrefs" "${INTERSHEET_REFS}" (at 57.15 58.42 0) (effects (font (size 1.27 1.27)) hide)))
 (global_label "GPS_RESET" (shape input) (at 57.15 48.26 180) (effects (font (size 1.524 1.524)) (justify right))
  (property "Intersheetrefs" "${INTERSHEET_REFS}" (at 57.15 48.26 0) (effects (font (size 1.27 1.27)) hide)))
 (global_label "PI_LED_2" (shape input) (at 31.75 144.78 180) (effects (font (size 1.397 1.397)) (justify right))
  (property "Intersheetrefs" "${INTERSHEET_REFS}" (at 31.75 144.78 0) (effects (font (size 1.27 1.27)) hide)))
 (global_label "GPS_RESET" (shape input) (at 95.25 152.4 0) (effects (font (size 1.397 1.397)) (justify left))
  (property "Intersheetrefs" "${INTERSHEET_REFS}" (at 95.25 152.4 0) (effects (font (size 1.27 1.27)) hide)))
 (global_label "PI_LED_3" (shape input) (at 231.14 142.24 180) (effects (font (size 1.524 1.524)) (justify right))
  (property "Intersheetrefs" "${INTERSHEET_REFS}" (at 231.14 142.24 0) (effects (font (size 1.27 1.27)) hide)))
 (global_label "PI_LED_4" (shape input) (at 231.14 149.86 180) (effects (font (size 1.524 1.524)) (justify right))
  (property "Intersheetrefs" "${INTERSHEET_REFS}" (at 231.14 149.86 0) (effects (font (size 1.27 1.27)) hide)))
 (global_label "PI_LED_2" (shape input) (at 231.14 134.62 180) (effects (font (size 1.524 1.524)) (justify right))
  (property "Intersheetrefs" "${INTERSHEET_REFS}" (at 231.14 134.62 0) (effects (font (size 1.27 1.27)) hide)))
 (global_label "GPS_TX" (shape input) (at 95.25 142.24 0) (effects (font (size 1.397 1.397)) (justify left))
  (property "Intersheetrefs" "${INTERSHEET_REFS}" (at 95.25 142.24 0) (effects (font (size 1.27 1.27)) hide)))
 (global_label "PI_LED_3" (shape input) (at 31.75 147.32 180) (effects (font (size 1.397 1.397)) (justify right))
  (property "Intersheetrefs" "${INTERSHEET_REFS}" (at 31.75 147.32 0) (effects (font (size 1.27 1.27)) hide)))
 (global_label "GPS_RX" (shape input) (at 95.25 139.7 0) (effects (font (size 1.397 1.397)) (justify left))
  (property "Intersheetrefs" "${INTERSHEET_REFS}" (at 95.25 139.7 0) (effects (font (size 1.27 1.27)) hide)))
 (global_label "GPS_ON_OFF" (shape input) (at 95.25 144.78 0) (effects (font (size 1.397 1.397)) (justify left))
  (property "Intersheetrefs" "${INTERSHEET_REFS}" (at 95.25 144.78 0) (effects (font (size 1.27 1.27)) hide)))

 (symbol (lib_id "Pi-Expansion-rescue:A2200-A") (at 85.09 63.5 0) (unit 1) (in_bom yes) (on_board yes) (dnp no)
  (property "Reference" "U1" (at 85.09 60.96 0) (effects (font (size 1.524 1.524))))
  (property "Value" "A2200-A" (at 85.09 58.42 0) (effects (font (size 1.524 1.524))))
  (property "Footprint" "A2200-A:A2200-A" (at 85.09 66.04 0) (effects (font (size 1.524 1.524)) hide))
  (property "Datasheet" "" (at 85.09 66.04 0) (effects (font (size 1.524 1.524)))) (pin "1") (pin "10") (pin "11") (pin "12") (pin "13") (pin "14") (pin "15") (pin "16") (pin "17") (pin "18") (pin "19") (pin "2") (pin "20") (pin "21") (pin "22") (pin "3") (pin "4") (pin "5") (pin "6") (pin "7") (pin "8") (pin "9"))

 (symbol (lib_id "Pi-Expansion-rescue:RPi_GPIO") (at 43.18 132.08 0) (unit 1) (in_bom yes) (on_board yes) (dnp no)
  (property "Reference" "J1" (at 62.23 125.73 0) (effects (font (size 1.524 1.524))))
  (property "Value" "RPi_GPIO" (at 62.23 128.27 0) (effects (font (size 1.524 1.524))))
  (property "Footprint" "Pin_Headers:Pin_Header_Straight_2x20" (at 43.18 132.08 0) (effects (font (size 1.524 1.524)) hide))
  (property "Datasheet" "" (at 43.18 132.08 0) (effects (font (size 1.524 1.524)))) (pin "1") (pin "10") (pin "11") (pin "12") (pin "13") (pin "14") (pin "15") (pin "16") (pin "17") (pin "18") (pin "19") (pin "2") (pin "20") (pin "21") (pin "22") (pin "23") (pin "24") (pin "25") (pin "26") (pin "27") (pin "28") (pin "29") (pin "3") (pin "30") (pin "31") (pin "32") (pin "33") (pin "34") (pin "35") (pin "36") (pin "37") (pin "38") (pin "39") (pin "4") (pin "40") (pin "5") (pin "6") (pin "7") (pin "8") (pin "9"))

 (symbol (lib_id "Pi-Expansion-rescue:SMA_H") (at 123.19 45.72 0) (mirror x) (unit 1) (in_bom yes) (on_board yes) (dnp no)
  (property "Reference" "J2" (at 123.19 57.15 0) (effects (font (size 1.524 1.524))))
  (property "Value" "SMA_H" (at 120.65 60.96 0) (effects (font (size 1.524 1.524)) hide))
  (property "Footprint" "Universal:SMA_H" (at 120.65 63.5 0) (effects (font (size 1.524 1.524)) hide))
  (property "Datasheet" "" (at 126.365 53.721 0) (effects (font (size 1.524 1.524))))
  (property "Vendor" "Digi-Key" (at 120.65 74.93 0) (effects (font (size 1.524 1.524)) hide))
  (property "Vendor Part Number" "J629-ND" (at 120.65 77.47 0) (effects (font (size 1.524 1.524)) hide))
  (property "Manufacturer" "Emerson Network Power Connectivity Johnson" (at 120.65 72.39 0) (effects (font (size 1.524 1.524)) hide))
  (property "Manufacturer Part Number" "142-0711-821" (at 120.65 69.85 0) (effects (font (size 1.524 1.524)) hide))
  (property "Description" "CONN, SMA, JACK, 50 OHM, EDGE MNT," (at 121.92 66.04 0) (effects (font (size 1.524 1.524)) hide))
  (property "Component Value" "SMA_H" (at 129.54 53.34 0) (effects (font (size 1.524 1.524)))) (pin "1") (pin "2") (pin "3") (pin "4") (pin "5"))

 (symbol (lib_id "Pi-Expansion-rescue:LED") (at 242.57 127 0) (unit 1) (in_bom yes) (on_board yes) (dnp no)
  (property "Reference" "LED1" (at 242.57 124.46 0) (effects (font (size 1.27 1.27))))
  (property "Value" "LED" (at 242.57 129.54 0) (effects (font (size 1.27 1.27))))
  (property "Footprint" "FT:LED-1206" (at 242.57 127 0) (effects (font (size 1.524 1.524)) hide))
  (property "Datasheet" "" (at 242.57 127 0) (effects (font (size 1.524 1.524)))) (pin "A") (pin "K"))

 (symbol (lib_id "Pi-Expansion-rescue:LED") (at 242.57 134.62 0) (unit 1) (in_bom yes) (on_board yes) (dnp no)
  (property "Reference" "LED2" (at 242.57 132.08 0) (effects (font (size 1.27 1.27))))
  (property "Value" "LED" (at 242.57 137.16 0) (effects (font (size 1.27 1.27))))
  (property "Footprint" "FT:LED-1206" (at 242.57 134.62 0) (effects (font (size 1.524 1.524)) hide))
  (property "Datasheet" "" (at 242.57 134.62 0) (effects (font (size 1.524 1.524)))) (pin "A") (pin "K"))

 (symbol (lib_id "Pi-Expansion-rescue:LED") (at 242.57 142.24 0) (unit 1) (in_bom yes) (on_board yes) (dnp no)
  (property "Reference" "LED3" (at 242.57 139.7 0) (effects (font (size 1.27 1.27))))
  (property "Value" "LED" (at 242.57 144.78 0) (effects (font (size 1.27 1.27))))
  (property "Footprint" "FT:LED-1206" (at 242.57 142.24 0) (effects (font (size 1.524 1.524)) hide))
  (property "Datasheet" "" (at 242.57 142.24 0) (effects (font (size 1.524 1.524)))) (pin "A") (pin "K"))

 (symbol (lib_id "Pi-Expansion-rescue:LED") (at 242.57 149.86 0) (unit 1) (in_bom yes) (on_board yes) (dnp no)
  (property "Reference" "LED4" (at 242.57 147.32 0) (effects (font (size 1.27 1.27))))
  (property "Value" "LED" (at 242.57 152.4 0) (effects (font (size 1.27 1.27))))
  (property "Footprint" "FT:LED-1206" (at 242.57 149.86 0) (effects (font (size 1.524 1.524)) hide))
  (property "Datasheet" "" (at 242.57 149.86 0) (effects (font (size 1.524 1.524)))) (pin "A") (pin "K"))

 (symbol (lib_id "Pi-Expansion-rescue:GND") (at 275.59 143.51 0) (unit 1) (in_bom yes) (on_board yes) (dnp no)
  (property "Reference" "#PWR01" (at 275.59 149.86 0) (effects (font (size 1.27 1.27)) hide))
  (property "Value" "GND" (at 275.59 147.32 0) (effects (font (size 1.27 1.27))))
  (property "Footprint" "" (at 275.59 143.51 0) (effects (font (size 1.27 1.27))))
  (property "Datasheet" "" (at 275.59 143.51 0) (effects (font (size 1.27 1.27)))) (pin "1"))

 (symbol (lib_id "Pi-Expansion-rescue:R") (at 262.89 138.43 90) (unit 1) (in_bom yes) (on_board yes) (dnp no)
  (property "Reference" "R2" (at 262.89 136.398 90) (effects (font (size 1.27 1.27))))
  (property "Value" "10k" (at 262.89 138.43 90) (effects (font (size 1.27 1.27))))
  (property "Footprint" "FT:1206" (at 262.89 138.43 0) (effects (font (size 1.524 1.524)) hide))
  (property "Datasheet" "" (at 262.89 138.43 0) (effects (font (size 1.524 1.524)))) (pin "1") (pin "2"))

 (symbol (lib_id "Pi-Expansion-rescue:GND") (at 34.29 184.15 0) (unit 1) (in_bom yes) (on_board yes) (dnp no)
  (property "Reference" "#PWR02" (at 34.29 190.5 0) (effects (font (size 1.27 1.27)) hide))
  (property "Value" "GND" (at 34.29 187.96 0) (effects (font (size 1.27 1.27))))
  (property "Footprint" "" (at 34.29 184.15 0) (effects (font (size 1.27 1.27))))
  (property "Datasheet" "" (at 34.29 184.15 0) (effects (font (size 1.27 1.27)))) (pin "1"))

 (symbol (lib_id "Pi-Expansion-rescue:GND") (at 82.55 106.68 0) (unit 1) (in_bom yes) (on_board yes) (dnp no)
  (property "Reference" "#PWR03" (at 82.55 113.03 0) (effects (font (size 1.27 1.27)) hide))
  (property "Value" "GND" (at 82.55 110.49 0) (effects (font (size 1.27 1.27))))
  (property "Footprint" "" (at 82.55 106.68 0) (effects (font (size 1.27 1.27))))
  (property "Datasheet" "" (at 82.55 106.68 0) (effects (font (size 1.27 1.27)))) (pin "1"))

 (symbol (lib_id "Pi-Expansion-rescue:+3.3V") (at 85.09 21.59 0) (unit 1) (in_bom yes) (on_board yes) (dnp no)
  (property "Reference" "#PWR04" (at 85.09 25.4 0) (effects (font (size 1.27 1.27)) hide))
  (property "Value" "+3.3V" (at 85.09 18.034 0) (effects (font (size 1.27 1.27))))
  (property "Footprint" "" (at 85.09 21.59 0) (effects (font (size 1.27 1.27))))
  (property "Datasheet" "" (at 85.09 21.59 0) (effects (font (size 1.27 1.27)))) (pin "1"))

 (symbol (lib_id "Pi-Expansion-rescue:GND") (at 53.34 68.58 0) (unit 1) (in_bom yes) (on_board yes) (dnp no)
  (property "Reference" "#PWR05" (at 53.34 74.93 0) (effects (font (size 1.27 1.27)) hide))
  (property "Value" "GND" (at 53.34 72.39 0) (effects (font (size 1.27 1.27))))
  (property "Footprint" "" (at 53.34 68.58 0) (effects (font (size 1.27 1.27))))
  (property "Datasheet" "" (at 53.34 68.58 0) (effects (font (size 1.27 1.27)))) (pin "1"))

 (symbol (lib_id "Pi-Expansion-rescue:R") (at 143.51 66.04 0) (unit 1) (in_bom yes) (on_board yes) (dnp no)
  (property "Reference" "R1" (at 145.542 66.04 90) (effects (font (size 1.27 1.27))))
  (property "Value" "10k" (at 143.51 66.04 90) (effects (font (size 1.27 1.27))))
  (property "Footprint" "FT:1206" (at 143.51 66.04 0) (effects (font (size 1.524 1.524)) hide))
  (property "Datasheet" "" (at 143.51 66.04 0) (effects (font (size 1.524 1.524)))) (pin "1") (pin "2"))

 (symbol (lib_id "Pi-Expansion-rescue:MOSFET_N") (at 241.3 29.21 270) (unit 1) (in_bom yes) (on_board yes) (dnp no)
  (property "Reference" "Q1" (at 245.618 26.924 90) (effects (font (size 1.524 1.524)) (justify right)))
  (property "Value" "IRLML6344TRPBF" (at 234.95 30.734 90) (effects (font (size 1.524 1.524)) (justify right)))
  (property "Footprint" "FT:SOT23_FET" (at 241.3 29.21 0) (effects (font (size 1.524 1.524)) hide))
  (property "Datasheet" "" (at 241.3 29.21 0) (effects (font (size 1.524 1.524)))) (pin "D") (pin "G") (pin "S"))

 (symbol (lib_id "Pi-Expansion-rescue:SPX2920U-5.0") (at 264.16 24.13 0) (unit 1) (in_bom yes) (on_board yes) (dnp no)
  (property "Reference" "U2" (at 264.16 17.78 0) (effects (font (size 1.27 1.27))))
  (property "Value" "SPX2920U-5.0" (at 264.16 19.05 0) (effects (font (size 1.27 1.27))))
  (property "Footprint" "Power_Integrations:TO-220" (at 264.16 21.59 0) (effects (font (size 1.27 1.27) italic)))
  (property "Datasheet" "" (at 264.16 24.13 0) (effects (font (size 1.27 1.27)))) (pin "1") (pin "2") (pin "3"))

 (symbol (lib_id "Pi-Expansion-rescue:CONN_01X02") (at 228.6 17.78 90) (unit 1) (in_bom yes) (on_board yes) (dnp no)
  (property "Reference" "P1" (at 224.79 17.78 0) (effects (font (size 1.27 1.27))))
  (property "Value" "BATT" (at 228.6 15.24 90) (effects (font (size 1.27 1.27))))
  (property "Footprint" "Sockets_MOLEX_KK-System:Socket_MOLEX-KK-RM2-54mm_Lock_2pin_straight" (at 228.6 17.78 0) (effects (font (size 1.27 1.27)) hide))
  (property "Datasheet" "" (at 228.6 17.78 0) (effects (font (size 1.27 1.27)))) (pin "1") (pin "2"))

 (symbol (lib_id "Pi-Expansion-rescue:+5V") (at 278.13 24.13 180) (unit 1) (in_bom yes) (on_board yes) (dnp no)
  (property "Reference" "#PWR06" (at 278.13 20.32 0) (effects (font (size 1.27 1.27)) hide))
  (property "Value" "+5V" (at 278.13 27.686 0) (effects (font (size 1.27 1.27))))
  (property "Footprint" "" (at 278.13 24.13 0) (effects (font (size 1.27 1.27))))
  (property "Datasheet" "" (at 278.13 24.13 0) (effects (font (size 1.27 1.27)))) (pin "1"))

 (symbol (lib_id "Pi-Expansion-rescue:+5V") (at 92.71 132.08 0) (unit 1) (in_bom yes) (on_board yes) (dnp no)
  (property "Reference" "#PWR07" (at 92.71 135.89 0) (effects (font (size 1.27 1.27)) hide))
  (property "Value" "+5V" (at 92.71 128.524 0) (effects (font (size 1.27 1.27))))
  (property "Footprint" "" (at 92.71 132.08 0) (effects (font (size 1.27 1.27))))
  (property "Datasheet" "" (at 92.71 132.08 0) (effects (font (size 1.27 1.27)))) (pin "1"))

 (symbol (lib_id "Pi-Expansion-rescue:+3.3V") (at 33.02 128.27 0) (unit 1) (in_bom yes) (on_board yes) (dnp no)
  (property "Reference" "#PWR08" (at 33.02 132.08 0) (effects (font (size 1.27 1.27)) hide))
  (property "Value" "+3.3V" (at 33.02 124.714 0) (effects (font (size 1.27 1.27))))
  (property "Footprint" "" (at 33.02 128.27 0) (effects (font (size 1.27 1.27))))
  (property "Datasheet" "" (at 33.02 128.27 0) (effects (font (size 1.27 1.27)))) (pin "1"))

 (symbol (lib_id "Pi-Expansion-rescue:GND") (at 278.13 31.75 0) (unit 1) (in_bom yes) (on_board yes) (dnp no)
  (property "Reference" "#PWR09" (at 278.13 38.1 0) (effects (font (size 1.27 1.27)) hide))
  (property "Value" "GND" (at 278.13 35.56 0) (effects (font (size 1.27 1.27))))
  (property "Footprint" "" (at 278.13 31.75 0) (effects (font (size 1.27 1.27))))
  (property "Datasheet" "" (at 278.13 31.75 0) (effects (font (size 1.27 1.27)))) (pin "1"))

 (sheet_instances (path "" (page "1"))))
